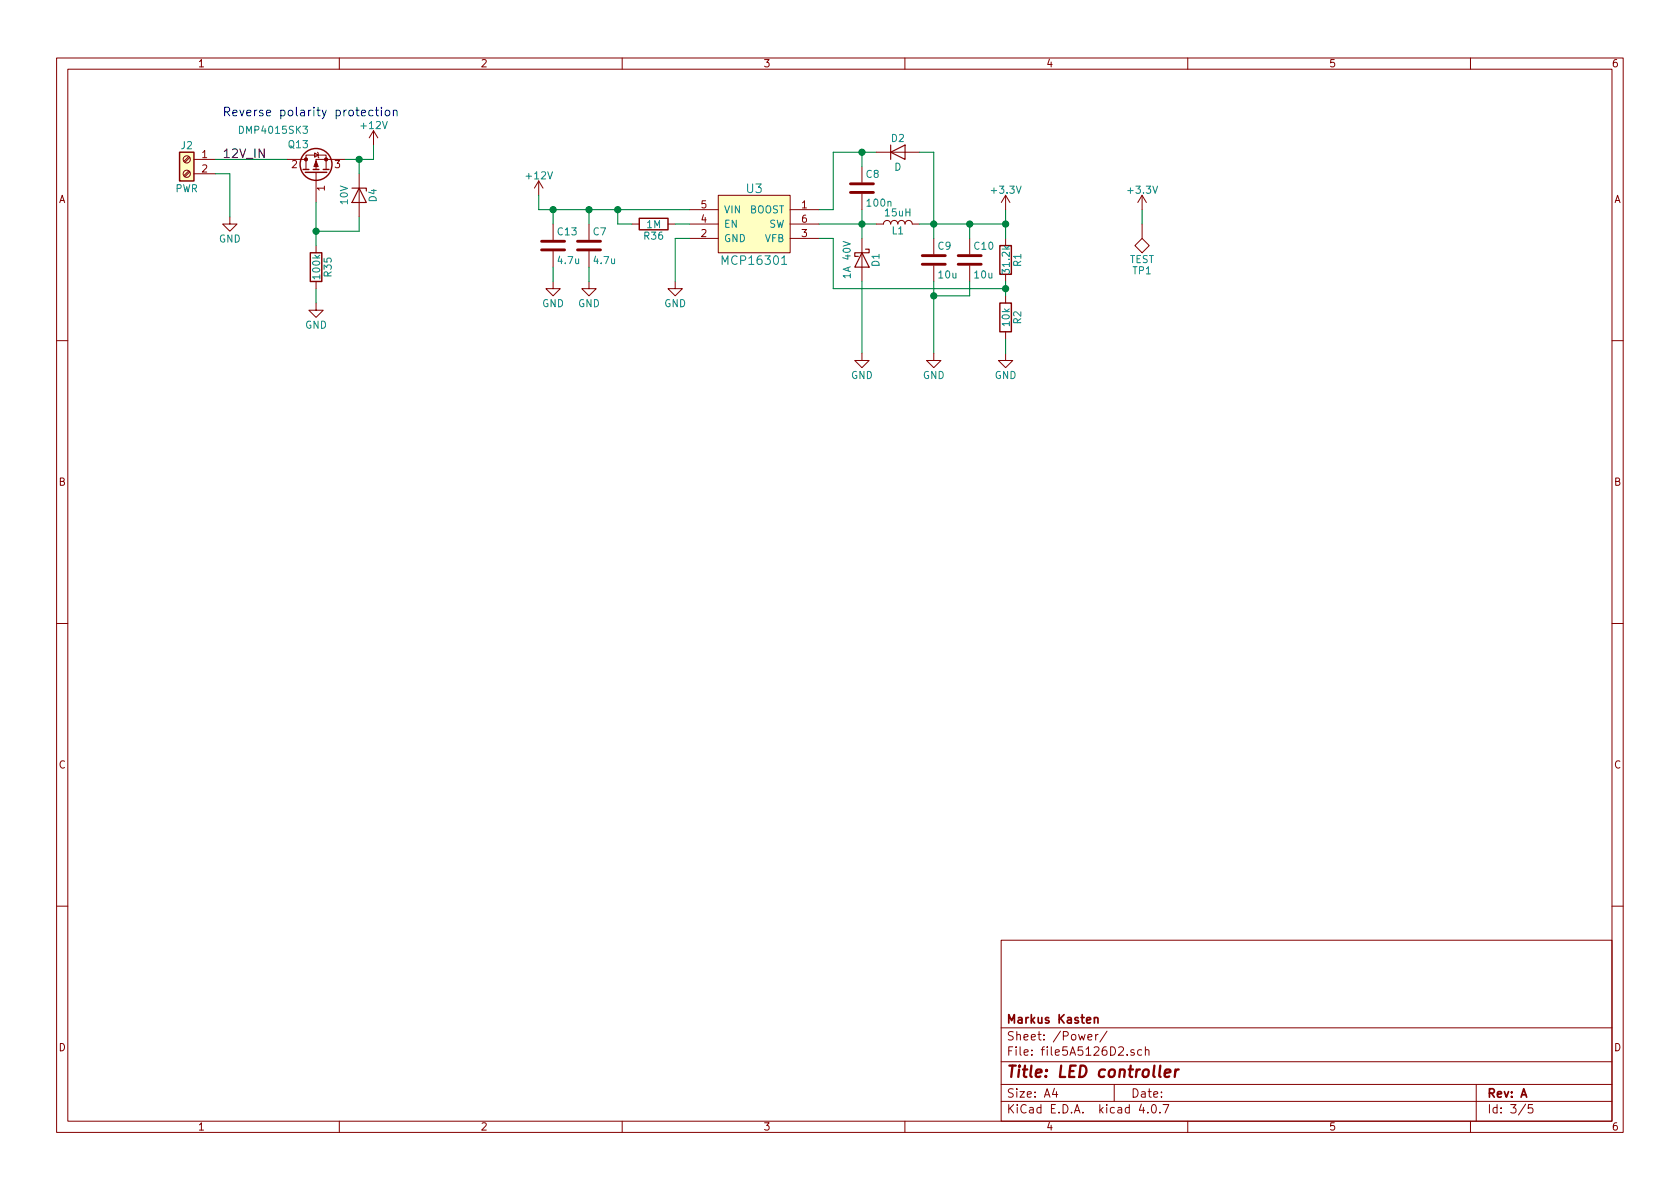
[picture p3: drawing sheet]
EESchema Schematic File Version 2
LIBS:power
LIBS:device
LIBS:transistors
LIBS:conn
LIBS:linear
LIBS:regul
LIBS:74xx
LIBS:cmos4000
LIBS:adc-dac
LIBS:memory
LIBS:xilinx
LIBS:microcontrollers
LIBS:dsp
LIBS:microchip
LIBS:analog_switches
LIBS:motorola
LIBS:texas
LIBS:intel
LIBS:audio
LIBS:interface
LIBS:digital-audio
LIBS:philips
LIBS:display
LIBS:cypress
LIBS:siliconi
LIBS:opto
LIBS:atmel
LIBS:contrib
LIBS:valves
LIBS:stm32
LIBS:custom
LIBS:infineon
LIBS:mechanical
LIBS:graphic_symbols
LIBS:ir
LIBS:Power_Management
LIBS:switches
LIBS:led-controller-cache
EELAYER 25 0
EELAYER END
$Descr A4 11693 8268
encoding utf-8
Sheet 3 5
Title "LED controller"
Date ""
Rev "A"
Comp "Markus Kasten"
Comment1 ""
Comment2 ""
Comment3 ""
Comment4 ""
$EndDescr
$Comp
L Screw_Terminal_01x02 J2
U 1 1
P 1300 1100
F 0 "J2" H 1300 1200 50  0000 C CNN
F 1 "PWR" H 1300 900 50  0000 C CNN
F 2 "Connectors_Phoenix:PhoenixContact_MC-G_02x3.81mm_Angled" H 1300 1100 50  0001 C CNN
F 3 "" H 1300 1100 50  0001 C CNN
	1    1300 1100
	-1   0    0    -1  
$EndComp
$Comp
L GND #PWR025
U 1 1
P 1600 1500
F 0 "#PWR025" H 1600 1250 50  0001 C CNN
F 1 "GND" H 1600 1350 50  0000 C CNN
F 2 "" H 1600 1500 50  0001 C CNN
F 3 "" H 1600 1500 50  0001 C CNN
	1    1600 1500
	1    0    0    -1  
$EndComp
$Comp
L +12V #PWR026
U 1 1
P 2600 1000
F 0 "#PWR026" H 2600 850 50  0001 C CNN
F 1 "+12V" H 2600 1140 50  0000 C CNN
F 2 "" H 2600 1000 50  0001 C CNN
F 3 "" H 2600 1000 50  0001 C CNN
	1    2600 1000
	1    0    0    -1  
$EndComp
$Comp
L MCP16301 U3
U 1 1
P 5250 1550
F 0 "U3" H 5250 1800 60  0000 C CNN
F 1 "MCP16301" H 5250 1300 60  0000 C CNN
F 2 "TO_SOT_Packages_SMD:SOT-23-6" H 5250 1450 60  0001 C CNN
F 3 "" H 5250 1450 60  0001 C CNN
	1    5250 1550
	1    0    0    -1  
$EndComp
$Comp
L GND #PWR027
U 1 1
P 4700 1950
F 0 "#PWR027" H 4700 1700 50  0001 C CNN
F 1 "GND" H 4700 1800 50  0000 C CNN
F 2 "" H 4700 1950 50  0001 C CNN
F 3 "" H 4700 1950 50  0001 C CNN
	1    4700 1950
	1    0    0    -1  
$EndComp
$Comp
L C C7
U 1 1
P 4100 1700
F 0 "C7" H 4125 1800 50  0000 L CNN
F 1 "4.7u" H 4125 1600 50  0000 L CNN
F 2 "Capacitors_SMD:C_1206" H 4138 1550 50  0001 C CNN
F 3 "" H 4100 1700 50  0001 C CNN
	1    4100 1700
	1    0    0    -1  
$EndComp
$Comp
L GND #PWR028
U 1 1
P 4100 1950
F 0 "#PWR028" H 4100 1700 50  0001 C CNN
F 1 "GND" H 4100 1800 50  0000 C CNN
F 2 "" H 4100 1950 50  0001 C CNN
F 3 "" H 4100 1950 50  0001 C CNN
	1    4100 1950
	1    0    0    -1  
$EndComp
$Comp
L C C8
U 1 1
P 6000 1300
F 0 "C8" H 6025 1400 50  0000 L CNN
F 1 "100n" H 6025 1200 50  0000 L CNN
F 2 "Capacitors_SMD:C_0805" H 6038 1150 50  0001 C CNN
F 3 "" H 6000 1300 50  0001 C CNN
	1    6000 1300
	1    0    0    -1  
$EndComp
$Comp
L C C9
U 1 1
P 6500 1800
F 0 "C9" H 6525 1900 50  0000 L CNN
F 1 "10u" H 6525 1700 50  0000 L CNN
F 2 "Capacitors_SMD:C_1206" H 6538 1650 50  0001 C CNN
F 3 "" H 6500 1800 50  0001 C CNN
	1    6500 1800
	1    0    0    -1  
$EndComp
$Comp
L L L1
U 1 1
P 6250 1550
F 0 "L1" V 6200 1550 50  0000 C CNN
F 1 "15uH" V 6325 1550 50  0000 C CNN
F 2 "Inductors:Inductor_Taiyo-Yuden_NR-60xx_HandSoldering" H 6250 1550 50  0001 C CNN
F 3 "" H 6250 1550 50  0001 C CNN
	1    6250 1550
	0    -1   -1   0   
$EndComp
$Comp
L D D2
U 1 1
P 6250 1050
F 0 "D2" H 6250 1150 50  0000 C CNN
F 1 "D" H 6250 950 50  0000 C CNN
F 2 "Diodes_SMD:D_MiniMELF" H 6250 1050 50  0001 C CNN
F 3 "" H 6250 1050 50  0001 C CNN
	1    6250 1050
	1    0    0    -1  
$EndComp
$Comp
L D_Schottky D1
U 1 1
P 6000 1800
F 0 "D1" H 6000 1900 50  0000 C CNN
F 1 "1A 40V" H 6000 1700 50  0000 C CNN
F 2 "Diodes_SMD:D_SMA" H 6000 1800 50  0001 C CNN
F 3 "" H 6000 1800 50  0001 C CNN
	1    6000 1800
	0    1    1    0   
$EndComp
$Comp
L R R1
U 1 1
P 7000 1800
F 0 "R1" V 7080 1800 50  0000 C CNN
F 1 "31.2k" V 7000 1800 50  0000 C CNN
F 2 "Resistors_SMD:R_0805" V 6930 1800 50  0001 C CNN
F 3 "" H 7000 1800 50  0001 C CNN
	1    7000 1800
	1    0    0    -1  
$EndComp
$Comp
L R R2
U 1 1
P 7000 2200
F 0 "R2" V 7080 2200 50  0000 C CNN
F 1 "10k" V 7000 2200 50  0000 C CNN
F 2 "Resistors_SMD:R_0805" V 6930 2200 50  0001 C CNN
F 3 "" H 7000 2200 50  0001 C CNN
	1    7000 2200
	1    0    0    -1  
$EndComp
$Comp
L GND #PWR029
U 1 1
P 6000 2450
F 0 "#PWR029" H 6000 2200 50  0001 C CNN
F 1 "GND" H 6000 2300 50  0000 C CNN
F 2 "" H 6000 2450 50  0001 C CNN
F 3 "" H 6000 2450 50  0001 C CNN
	1    6000 2450
	1    0    0    -1  
$EndComp
$Comp
L GND #PWR030
U 1 1
P 6500 2450
F 0 "#PWR030" H 6500 2200 50  0001 C CNN
F 1 "GND" H 6500 2300 50  0000 C CNN
F 2 "" H 6500 2450 50  0001 C CNN
F 3 "" H 6500 2450 50  0001 C CNN
	1    6500 2450
	1    0    0    -1  
$EndComp
$Comp
L GND #PWR031
U 1 1
P 7000 2450
F 0 "#PWR031" H 7000 2200 50  0001 C CNN
F 1 "GND" H 7000 2300 50  0000 C CNN
F 2 "" H 7000 2450 50  0001 C CNN
F 3 "" H 7000 2450 50  0001 C CNN
	1    7000 2450
	1    0    0    -1  
$EndComp
Wire Wire Line
	1500 1200 1600 1200
Wire Wire Line
	1600 1200 1600 1500
Wire Wire Line
	1500 1100 2000 1100
Wire Wire Line
	3750 1450 4800 1450
Wire Wire Line
	4100 1450 4100 1550
Wire Wire Line
	4800 1550 4700 1550
Wire Wire Line
	4800 1650 4700 1650
Wire Wire Line
	4700 1650 4700 1950
Connection ~ 4100 1450
Wire Wire Line
	4100 1850 4100 1950
Wire Wire Line
	6000 1050 6000 1150
Connection ~ 6000 1050
Wire Wire Line
	6000 1450 6000 1650
Wire Wire Line
	6500 1050 6500 1650
Wire Wire Line
	6400 1550 7000 1550
Wire Wire Line
	6400 1050 6500 1050
Connection ~ 6500 1550
Wire Wire Line
	6500 1950 6500 2450
Wire Wire Line
	6000 1950 6000 2450
Wire Wire Line
	7000 1450 7000 1650
Wire Wire Line
	7000 1950 7000 2050
Wire Wire Line
	7000 2350 7000 2450
Wire Wire Line
	5800 1650 5700 1650
Connection ~ 7000 2000
Wire Wire Line
	5700 1550 6100 1550
Connection ~ 6000 1550
Wire Wire Line
	5700 1450 5800 1450
Wire Wire Line
	5800 1450 5800 1050
Wire Wire Line
	5800 1050 6100 1050
Wire Wire Line
	5800 1650 5800 2000
Wire Wire Line
	5800 2000 7000 2000
$Comp
L C C10
U 1 1
P 6750 1800
F 0 "C10" H 6775 1900 50  0000 L CNN
F 1 "10u" H 6775 1700 50  0000 L CNN
F 2 "Capacitors_SMD:C_1206" H 6788 1650 50  0001 C CNN
F 3 "" H 6750 1800 50  0001 C CNN
	1    6750 1800
	1    0    0    -1  
$EndComp
Wire Wire Line
	6750 1650 6750 1550
Connection ~ 6750 1550
Wire Wire Line
	6750 1950 6750 2050
Wire Wire Line
	6750 2050 6500 2050
Connection ~ 6500 2050
Connection ~ 7000 1550
$Comp
L +3.3V #PWR032
U 1 1
P 7000 1450
F 0 "#PWR032" H 7000 1300 50  0001 C CNN
F 1 "+3.3V" H 7000 1590 50  0000 C CNN
F 2 "" H 7000 1450 50  0001 C CNN
F 3 "" H 7000 1450 50  0001 C CNN
	1    7000 1450
	1    0    0    -1  
$EndComp
$Comp
L +3.3V #PWR033
U 1 1
P 7950 1450
F 0 "#PWR033" H 7950 1300 50  0001 C CNN
F 1 "+3.3V" H 7950 1590 50  0000 C CNN
F 2 "" H 7950 1450 50  0001 C CNN
F 3 "" H 7950 1450 50  0001 C CNN
	1    7950 1450
	1    0    0    -1  
$EndComp
Wire Wire Line
	7950 1450 7950 1550
$Comp
L TEST TP1
U 1 1
P 7950 1550
F 0 "TP1" H 7950 1850 50  0000 C BNN
F 1 "TEST" H 7950 1800 50  0000 C CNN
F 2 "Measurement_Points:Measurement_Point_Round-SMD-Pad_Small" H 7950 1550 50  0001 C CNN
F 3 "" H 7950 1550 50  0001 C CNN
	1    7950 1550
	-1   0    0    1   
$EndComp
$Comp
L Q_PMOS_GDS Q13
U 1 1
P 2200 1200
F 0 "Q13" V 2400 1250 50  0000 L CNN
F 1 "DMP4015SK3" V 2500 1250 50  0000 L CNN
F 2 "TO_SOT_Packages_SMD:TO-252-2" H 2400 1300 50  0001 C CNN
F 3 "" H 2200 1200 50  0001 C CNN
	1    2200 1200
	0    -1   -1   0   
$EndComp
$Comp
L D_Zener D4
U 1 1
P 2500 1350
F 0 "D4" H 2500 1450 50  0000 C CNN
F 1 "10V" H 2500 1250 50  0000 C CNN
F 2 "Diodes_SMD:D_MiniMELF" H 2500 1350 50  0001 C CNN
F 3 "" H 2500 1350 50  0001 C CNN
	1    2500 1350
	0    1    1    0   
$EndComp
$Comp
L R R35
U 1 1
P 2200 1850
F 0 "R35" V 2280 1850 50  0000 C CNN
F 1 "100k" V 2200 1850 50  0000 C CNN
F 2 "Resistors_SMD:R_0805" V 2130 1850 50  0001 C CNN
F 3 "" H 2200 1850 50  0001 C CNN
	1    2200 1850
	1    0    0    -1  
$EndComp
Wire Wire Line
	2200 1400 2200 1700
Wire Wire Line
	2500 1500 2500 1600
Wire Wire Line
	2500 1600 2200 1600
Connection ~ 2200 1600
$Comp
L GND #PWR034
U 1 1
P 2200 2100
F 0 "#PWR034" H 2200 1850 50  0001 C CNN
F 1 "GND" H 2200 1950 50  0000 C CNN
F 2 "" H 2200 2100 50  0001 C CNN
F 3 "" H 2200 2100 50  0001 C CNN
	1    2200 2100
	1    0    0    -1  
$EndComp
Wire Wire Line
	2200 2000 2200 2100
Wire Wire Line
	2400 1100 2600 1100
Wire Wire Line
	2500 1100 2500 1200
Wire Wire Line
	2600 1100 2600 1000
Connection ~ 2500 1100
Text Label 1550 1100 0    60   ~ 0
12V_IN
$Comp
L C C13
U 1 1
P 3850 1700
F 0 "C13" H 3875 1800 50  0000 L CNN
F 1 "4.7u" H 3875 1600 50  0000 L CNN
F 2 "Capacitors_SMD:C_1206" H 3888 1550 50  0001 C CNN
F 3 "" H 3850 1700 50  0001 C CNN
	1    3850 1700
	1    0    0    -1  
$EndComp
$Comp
L GND #PWR035
U 1 1
P 3850 1950
F 0 "#PWR035" H 3850 1700 50  0001 C CNN
F 1 "GND" H 3850 1800 50  0000 C CNN
F 2 "" H 3850 1950 50  0001 C CNN
F 3 "" H 3850 1950 50  0001 C CNN
	1    3850 1950
	1    0    0    -1  
$EndComp
Wire Wire Line
	3850 1850 3850 1950
Wire Wire Line
	3850 1450 3850 1550
$Comp
L +12V #PWR036
U 1 1
P 3750 1350
F 0 "#PWR036" H 3750 1200 50  0001 C CNN
F 1 "+12V" H 3750 1490 50  0000 C CNN
F 2 "" H 3750 1350 50  0001 C CNN
F 3 "" H 3750 1350 50  0001 C CNN
	1    3750 1350
	1    0    0    -1  
$EndComp
Wire Wire Line
	3750 1450 3750 1350
Connection ~ 3850 1450
$Comp
L R R36
U 1 1
P 4550 1550
F 0 "R36" V 4630 1550 50  0000 C CNN
F 1 "1M" V 4550 1550 50  0000 C CNN
F 2 "Resistors_SMD:R_0805" V 4480 1550 50  0001 C CNN
F 3 "" H 4550 1550 50  0001 C CNN
	1    4550 1550
	0    1    1    0   
$EndComp
Wire Wire Line
	4400 1550 4300 1550
Wire Wire Line
	4300 1550 4300 1450
Connection ~ 4300 1450
Text Notes 1550 800  0    60   ~ 0
Reverse polarity protection
$EndSCHEMATC
